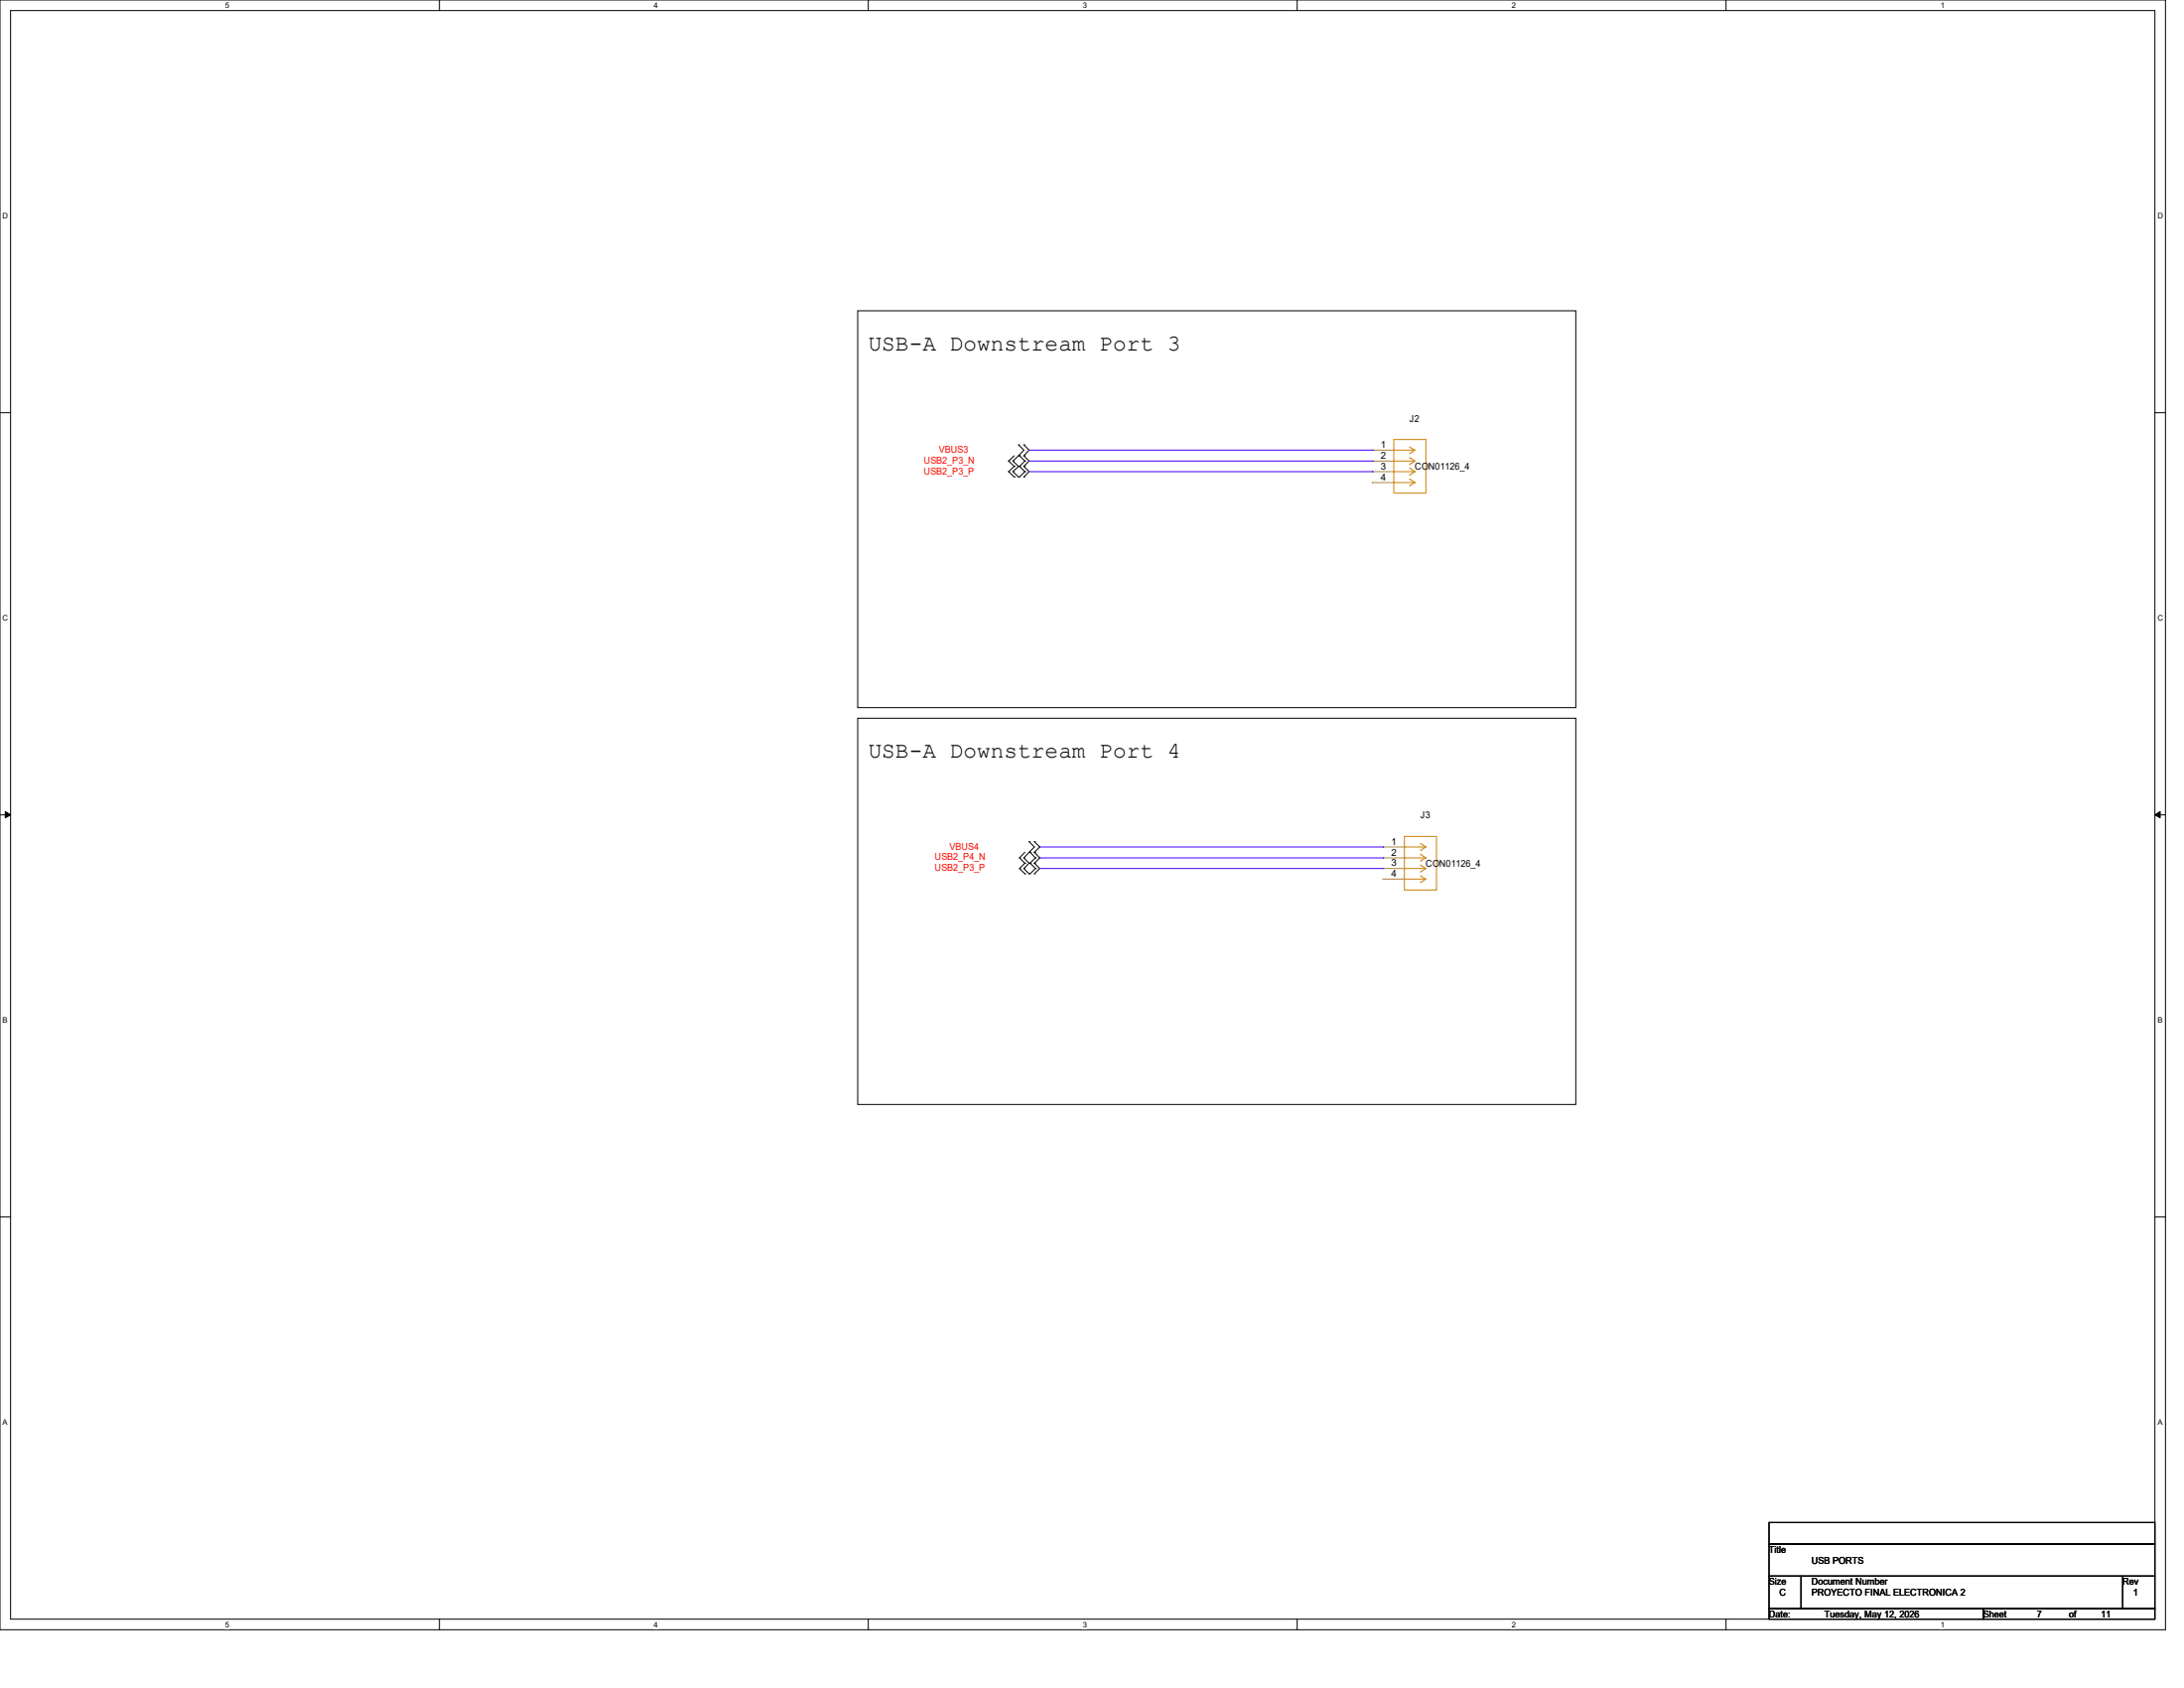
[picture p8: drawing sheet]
<svg xmlns="http://www.w3.org/2000/svg" width="279mm" height="216mm" viewBox="0 0 279 216" stroke-linecap="round" stroke-linejoin="round" font-family="sans-serif">
<path d="M0 0h277v208.4h-277zM1.4 1.4h274.3v205.7h-274.3z" fill="none" stroke="#000" stroke-width=".13"/>
<g fill="#fff">
<path d="M28.8 .1h.5v1.1h-.5z"/>
<path d="M28.8 207.2h.5v1.1h-.5z"/>
</g>
<path d="M56.2 0v1.4M56.2 207.1v1.3" fill="none" stroke="#000" stroke-width=".13"/>
<g fill="#fff">
<path d="M83.7 .1h.5v1.1h-.5z"/>
<path d="M83.7 207.2h.5v1.1h-.5z"/>
</g>
<path d="M111.1 0v1.4M111.1 207.1v1.3" fill="none" stroke="#000" stroke-width=".13"/>
<g fill="#fff">
<path d="M138.5 .1h.6v1.1h-.6z"/>
<path d="M138.5 207.2h.6v1.1h-.6z"/>
</g>
<path d="M165.9 0v1.4M165.9 207.1v1.3" fill="none" stroke="#000" stroke-width=".13"/>
<g fill="#fff">
<path d="M193.4 .1h.5v1.1h-.5z"/>
<path d="M193.4 207.2h.5v1.1h-.5z"/>
</g>
<path d="M220.8 0v1.4M220.8 207.1v1.3" fill="none" stroke="#000" stroke-width=".13"/>
<g fill="#fff">
<path d="M248.2 .1h.6v1.1h-.6z"/>
<path d="M248.2 207.2h.6v1.1h-.6z"/>
<path d="M.3 27.1h.8v1.1h-.8z"/>
<path d="M276 27.1h.7v1.1h-.7z"/>
<path d="M.3 78.5h.8v1.1h-.8z"/>
<path d="M276 78.5h.7v1.1h-.7z"/>
</g>
<path d="M0 52.8h1.4M275.7 52.8h1.3" fill="none" stroke="#000" stroke-width=".13"/>
<g fill="#fff">
<path d="M.3 129.9h.7v1.1h-.7z"/>
<path d="M276 129.9h.6v1.1h-.6z"/>
</g>
<path d="M0 104.2h1.4M275.7 104.2h1.3" fill="none" stroke="#000" stroke-width=".13"/>
<path d="M.7 103.8l.7 .4-.7 .4zM275.7 104.2l.7-.4v.8z" fill="#000" stroke="#000" stroke-width=".13"/>
<g fill="#fff">
<path d="M.3 181.4h.7v1.1h-.7z"/>
<path d="M276 181.4h.6v1.1h-.6z"/>
</g>
<g fill="none" stroke="#000" stroke-width=".13">
<path d="M109.7 39.8h91.9v50.7h-91.9zM129 59h.1M129 59l.8 .6M129.6 59h.1M129.6 59l.7 .6M129.8 59.6h.1M129.8 58.3l-.8 .7M129.8 59.6l-.8 .7M130.3 56.9h.1M130.3 58.3h.1M130.3 59.6h.1M130.3 56.9l.7 .7-.7 .7"/>
<path d="M130.3 58.3l-.7 .7M130.3 59.6l-.7 .7M130.4 58.3h.1M130.4 59.6h.1M130.4 58.3l.7 .7M130.4 59.6l.7 .7M131 58.3h.1M131 56.9h.1M131 59.6h.1M131 56.9l.7 .7-.7 .7M131 58.3l.7 .7-.7 .6M131 59.6l.7 .7-.7 .7"/>
<path d="M131.1 59h.1M131.1 59l-.7 .6M129 60.3h.1M129 60.3l.8 .7M129.6 60.3h.1M129.6 60.3l.7 .7M129.8 61h.1M130.3 61h.1M131 61h.1M131.1 60.3h.1M131.1 60.3l-.7 .7M109.7 91.9h91.9v49.4h-91.9z"/>
<path d="M130.4 109.7h.1M130.4 111.1h.1M130.4 109.7l.7 .7M130.4 111.1l.7 .7M131 109.7h.1M131 111.1h.1M131 109.7l.7 .7M131 111.1l.7 .7M131.1 110.4h.1M131.1 111.8h.1M131.1 109l-.7 .7M131.1 110.4l-.7 .7"/>
<path d="M131.7 107.7h.1M131.7 109h.1M131.7 110.4h.1M131.7 111.8h.1M131.7 107.7l.6 .6-.6 .7M131.7 109l-.7 .7M131.7 110.4l-.7 .7M131.8 109h.1M131.8 110.4h.1M131.8 109l.7 .7M131.8 110.4l.7 .7M132.3 109h.1"/>
<path d="M132.3 107.7h.1M132.3 110.4h.1M132.3 111.8h.1M132.3 107.7l.7 .6-.7 .7M132.3 109l.7 .7-.7 .7M132.3 110.4l.7 .7-.7 .7M132.5 109.7h.1M132.5 111.1h.1M132.5 109.7l-.7 .7M132.5 111.1l-.7 .7M0 155.7h1.4M275.7 155.7h1.3"/>
<path d="M226.3 194.7h49.4v2.8h-49.4zM226.3 197.5h49.4v4.1h-49.4zM226.3 201.6h4.1v4.1h-4.1zM226.3 205.7h27.4v1.4h-27.4zM230.4 201.6h41.2v4.1h-41.2zM253.7 205.7h22v1.4h-22zM271.6 201.6h4.1v4.1h-4.1z"/>
</g>
<g fill="none" stroke="#cc8006" stroke-width=".13">
<path d="M178.3 56.2h4.1v6.9h-4.1zM178.3 57.6h.1M178.3 59h.1M178.3 57.6h2.7M178.3 59h2.7M180.3 57.2h.1M180.3 58.5h.1M180.3 59.9h.1M180.3 58h.1M180.3 59.4h.1M180.3 57.2l.7 .4M180.3 58.5l.7 .5"/>
<path d="M180.3 59.9l.7 .4M181 57.6l-.7 .4M181 59l-.7 .4M178.3 60.3h.1M178.3 61.7h.1M178.3 60.3h2.7M178.3 61.7h2.7M180.3 61.3h.1M180.3 60.7h.1M180.3 62.1h.1M180.3 61.3l.7 .4M181 60.3l-.7 .4"/>
<path d="M181 61.7l-.7 .4M179.7 107h4.1v6.8h-4.1zM179.7 108.3h.1M179.7 109.7h.1M179.7 111.1h.1M179.7 112.4h.1M179.7 108.3h2.7M179.7 109.7h2.7M179.7 111.1h2.7M179.7 112.4h2.7M181.7 107.9h.1M181.7 109.3h.1"/>
<path d="M181.7 110.7h.1M181.7 112.1h.1M181.7 108.8h.1M181.7 110.1h.1M181.7 111.5h.1M181.7 112.9h.1M181.7 107.9l.7 .4M181.7 109.3l.7 .4M181.7 110.7l.7 .4M181.7 112.1l.7 .3M182.4 108.3l-.7 .5M182.4 109.7l-.7 .4"/>
<path d="M182.4 111.1l-.7 .4M182.4 112.4l-.7 .5"/>
</g>
<g fill="none" stroke="#a84" stroke-width=".13">
<path d="M175.6 57.6h.1M175.6 59h.1M175.6 57.6h2.7M175.6 59h2.7M175.6 60.3h.1M175.6 61.7h.1M175.6 60.3h2.7M175.6 61.7h2.7M176.9 108.3h.1M176.9 109.7h.1M176.9 111.1h.1M176.9 112.4h.1"/>
<path d="M176.9 108.3h2.8M176.9 109.7h2.8M176.9 111.1h2.8M176.9 112.4h2.8"/>
</g>
<path d="M131.7 57.6h43.9M131.7 59h43.9M175.6 57.6h.1M175.6 59h.1M131.7 60.3h43.9M175.6 60.3h.1M133 108.3h43.9M133 109.7h43.9M133 111.1h43.9M176.9 108.3h.1M176.9 109.7h.1M176.9 111.1h.1" fill="none" stroke="#4200ff" stroke-width=".13"/>
<g font-size="2.9">
<text x="111.1" y="44.8">USB-A Downstream Port 3</text>
<text x="111.1" y="96.9">USB-A Downstream Port 4</text>
</g>
<g font-size="1.2">
<text x="180.3" y="53.9">J2</text>
<text x="176.7" y="57.3">1</text>
<text x="176.7" y="58.7">2</text>
<text x="176.7" y="60">3</text>
<text x="176.7" y="61.4">4</text>
<text x="181" y="60.1">CON01126_4</text>
<text x="181.7" y="104.7">J3</text>
<text x="178" y="108">1</text>
<text x="178" y="109.4">2</text>
<text x="178" y="110.8">3</text>
<text x="178" y="112.1">4</text>
<text x="182.4" y="110.9">CON01126_4</text>
<text x="226.3" y="198.6">Title</text>
<text x="226.3" y="202.7">Size</text>
<text x="231.8" y="200">USB PORTS</text>
<text x="231.8" y="202.7">Document Number</text>
<text x="271.6" y="202.7">Rev</text>
<text x="226.3" y="206.9">Date:</text>
<text x="227.7" y="204.1">C</text>
<text x="231.8" y="204.1">PROYECTO FINAL ELECTRONICA 2</text>
<text x="233.4" y="206.9">Tuesday, May 12, 2026</text>
<text x="253.7" y="206.9">Sheet</text>
<text x="260.6" y="206.9">7</text>
<text x="264.7" y="206.9">of</text>
<text x="268.8" y="206.9">11</text>
<text x="272.9" y="204.1">1</text>
</g>
<g font-size="1.2" fill="#f00">
<text x="118.2" y="59.3">USB2_P3_N</text>
<text x="120.1" y="57.9">VBUS3</text>
<text x="118.2" y="60.7">USB2_P3_P</text>
<text x="119.6" y="110">USB2_P4_N</text>
<text x="119.6" y="111.4">USB2_P3_P</text>
<text x="121.5" y="108.7">VBUS4</text>
</g>
<g font-size="1">
<text x="28.8" y="1">5</text>
<text x="83.7" y="1">4</text>
<text x="138.5" y="1">3</text>
<text x="193.4" y="1">2</text>
<text x="248.2" y="1">1</text>
<text x=".3" y="27.9">D</text>
<text x="276" y="27.9">D</text>
<text x=".3" y="79.4">C</text>
<text x="276" y="79.4">C</text>
<text x=".3" y="130.8">B</text>
<text x="276" y="130.8">B</text>
<text x=".3" y="182.2">A</text>
<text x="276" y="182.2">A</text>
<text x="28.8" y="208.1">5</text>
<text x="83.7" y="208.1">4</text>
<text x="138.5" y="208.1">3</text>
<text x="193.4" y="208.1">2</text>
<text x="248.2" y="208.1">1</text>
</g>
</svg>
